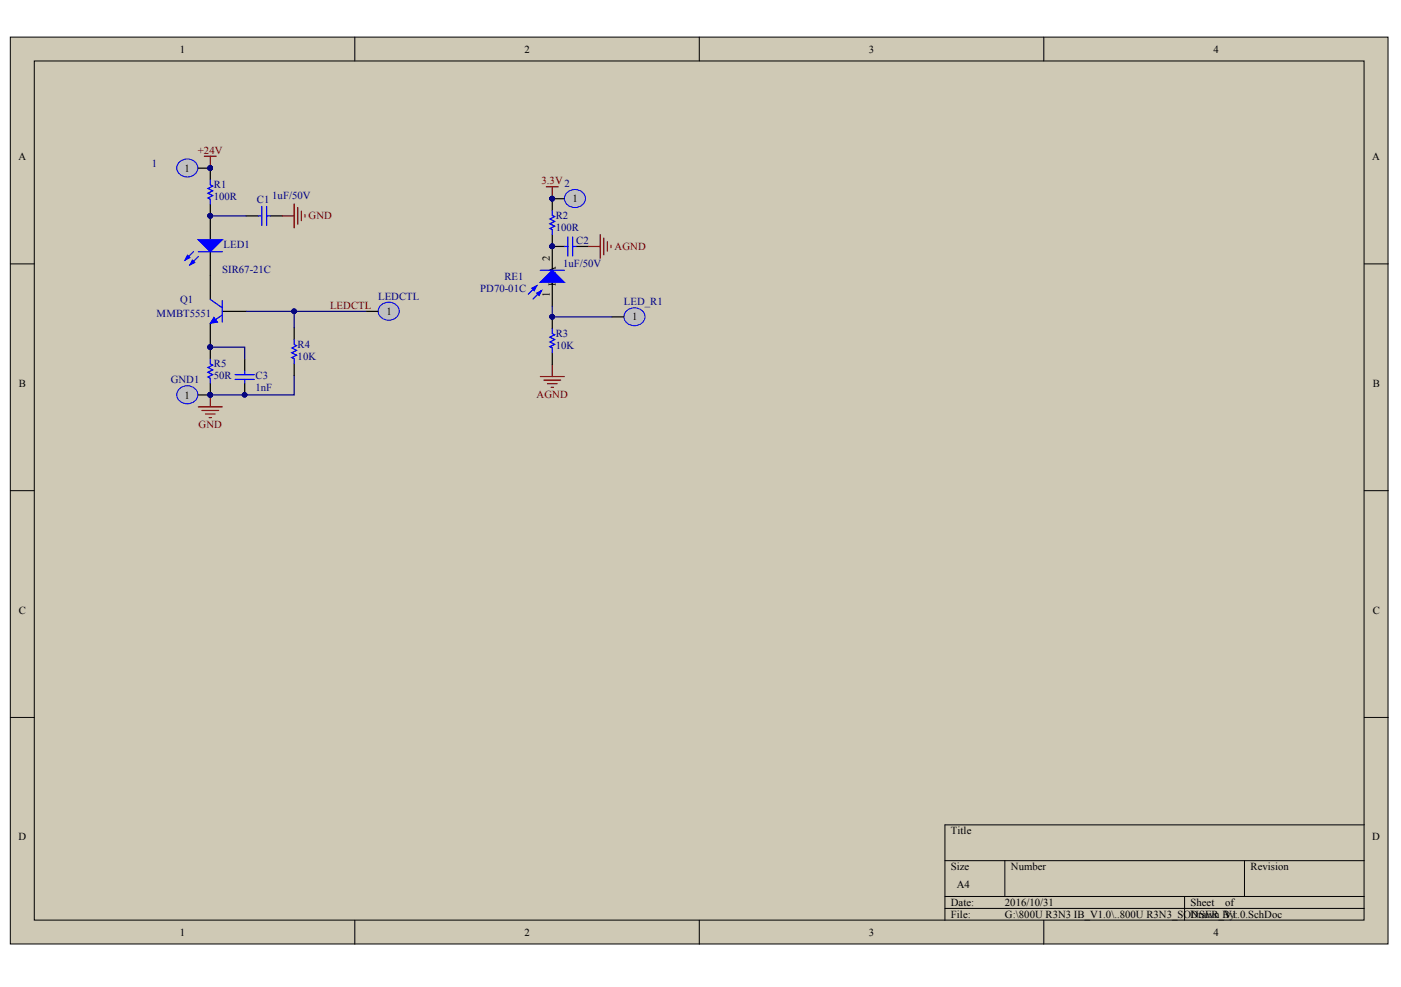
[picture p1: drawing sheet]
<svg xmlns="http://www.w3.org/2000/svg" width="287mm" height="202mm" viewBox="0 0 287 202" stroke-linecap="round" stroke-linejoin="round" font-family="sans-serif">
<g fill="#cfc9b5" stroke="#000" stroke-width=".2">
<path d="M2.1 7.6h282.1v185.7h-282.1z"/>
<path d="M7 12.5h272.2v175.9h-272.2z"/>
</g>
<g fill="none" stroke="#000" stroke-width=".2">
<path d="M72.6 7.6v4.9M143.2 7.6v4.9M213.7 7.6v4.9M2.1 54h4.9M279.3 54h4.9M2.1 100.5h4.9M279.3 100.5h4.9M2.1 146.9h4.9M279.3 146.9h4.9M193.4 176.3h85.9M205.7 176.3v7.3M254.8 176.3v7.3"/>
<path d="M279.3 168.9h-85.9v19.6M72.6 188.5v4.9M143.2 188.5v4.9M193.4 183.6h85.9M193.4 186h85.9M213.7 188.5v4.9M242.5 183.6v4.9"/>
</g>
<g fill="none" stroke="#800000" stroke-width=".25">
<path d="M41.8 32h2.5M43.1 32v2.4M111.8 38.3h2.5M113.1 38.3v2.4M57.8 44.2h2.4M60.2 41.8v4.9M61 42.5v3.4M61.7 43.2v2M62.4 44v.5M120.4 50.5h2.5M122.9 48v4.9M123.6 48.8v3.4"/>
<path d="M124.3 49.5v2M125.1 50.2v.5M110.6 77.1h4.9M111.3 77.9h3.5M112.1 78.6h1.9M112.8 79.3h.5M113.1 74.7v2.4M40.6 83.3h4.9M41.3 84.1h3.5M42.1 84.8h1.9M42.8 85.5h.5M43.1 80.9v2.4"/>
</g>
<g fill="#000080" stroke="#000080" stroke-width=".2">
<circle cx="43" cy="80.9" r=".47"/>
<circle cx="43" cy="44.2" r=".47"/>
<circle cx="43" cy="34.4" r=".47"/>
<circle cx="50.1" cy="80.9" r=".47"/>
<circle cx="43" cy="71.1" r=".47"/>
<circle cx="113" cy="50.5" r=".47"/>
<circle cx="113" cy="40.7" r=".47"/>
<circle cx="113" cy="64.9" r=".47"/>
</g>
<g fill="none" stroke="#000" stroke-width=".25">
<path d="M43.1 34.4v2.5M43.1 41.8v7.3M43.1 51.6v9.7M50.4 44.2h2.5M55.3 44.2h2.5M113.1 40.7v2.4M113.1 48v7.4M113.1 57.8v4.9M113.1 50.5h2.4M118 50.5h2.4M43.1 66.2v7.4M43.1 78.4v2.5"/>
<path d="M45.5 63.8h4.9M50.1 73.6v2.4M50.1 78.4v2.5M60.2 67.1v2.5M60.2 74.5v2.4M113.1 64.9v2.4M113.1 72.2v2.5"/>
</g>
<g fill="#00f" stroke="#00f" stroke-width=".25">
<path d="M40.6 49.1h4.9l-2.4 2.5z"/>
<path d="M39.4 53.3l.5 .5-1 .4z"/>
<path d="M38.4 52.3l.5 .5-1 .5z"/>
<path d="M110.6 57.8l2.5-2.4 2.4 2.4z"/>
<path d="M108.9 59l1-.5-.5 1z"/>
<path d="M109.9 60l1-.5-.5 1z"/>
</g>
<g fill="none" stroke="#00f" stroke-width=".25">
<path d="M43.1 36.9v1l.4 .2-.9 .5 .9 .5-.9 .5 .9 .5-.9 .5 .5 .2v1M39.6 51.6l-1.7 1.7M40.6 52.5l-1.7 1.7M40.6 51.6h4.9M52.9 44.2h.7M53.6 42.3v3.9M54.6 42.3v3.9M54.6 44.2h.7M109.9 58.5l-1.7 1.8M110.6 55.4h4.9M110.9 59.5l-1.8 1.7M113.1 43.1v1l.5 .3-1 .5 1 .4-1 .5 1 .5-1 .5 .5 .3v.9"/>
<path d="M115.5 50.5h.7M116.2 48.5v3.9M117.2 48.5v3.9M117.2 50.5h.8M43.1 73.6v.9l.4 .3-.9 .5 .9 .5-.9 .4 .9 .5-.9 .5 .5 .3v.9M43.1 61.3l2.4 1.7M45.5 64.5l-2.4 1.7M45.5 61.6v4.4M48.1 77.7h4M48.1 76.7h4M50.1 76v.7M50.1 77.7v.7"/>
<path d="M60.2 69.6v.9l.5 .3-1 .5 1 .5-1 .5 1 .4-1 .5 .5 .3v1M113.1 67.3v1l.5 .3-1 .5 1 .4-1 .5 1 .5-1 .5 .5 .3v.9"/>
</g>
<path d="M43.1 44.2h7.3M43.1 71.1h7v2.5M60.2 76.9v4h-17.1" fill="none" stroke="#000080" stroke-width=".25"/>
<path d="M43.8 65l.7 1-1.4 .2z" fill="#00f" stroke="#00f" stroke-width=".2"/>
<path d="M128.4 63.6a2.13 2.13 0 0 1 2.4-.4 2.13 2.13 0 0 1 1.2 2.2 2.23 2.23 0 0 1-2.3 1.3 2.23 2.23 0 0 1-2-1.8l.1-.5z" fill="#c0c0c0" stroke="#00f" stroke-width=".2"/>
<path d="M125.3 64.9h2.4" fill="none" stroke="#000" stroke-width=".25"/>
<path d="M78.1 62.4a2.13 2.13 0 0 1 2.4-.4 2.13 2.13 0 0 1 1.2 2.2 2.22 2.22 0 0 1-2.3 1.4 2.22 2.22 0 0 1-2-1.9l.1-.5z" fill="#c0c0c0" stroke="#00f" stroke-width=".2"/>
<path d="M74.9 63.8h2.5" fill="none" stroke="#000" stroke-width=".25"/>
<path d="M36.8 33.1a2.13 2.13 0 0 1 2.5-.4 2.13 2.13 0 0 1 1.1 2.2 2.22 2.22 0 0 1-2.3 1.3 2.22 2.22 0 0 1-1.9-1.8l.1-.5z" fill="#c0c0c0" stroke="#00f" stroke-width=".2"/>
<path d="M40.6 34.4h2.5" fill="none" stroke="#000" stroke-width=".25"/>
<circle cx="43" cy="34.4" r=".47" fill="#000080" stroke="#000080" stroke-width=".2"/>
<path d="M36.8 79.5a2.13 2.13 0 0 1 2.5-.3 2.13 2.13 0 0 1 1.1 2.1 2.22 2.22 0 0 1-2.3 1.4 2.22 2.22 0 0 1-1.9-1.9l.1-.4z" fill="#c0c0c0" stroke="#00f" stroke-width=".2"/>
<path d="M40.6 80.9h2.5" fill="none" stroke="#000" stroke-width=".25"/>
<circle cx="43" cy="80.9" r=".47" fill="#000080" stroke="#000080" stroke-width=".2"/>
<path d="M116.2 39.4a2.13 2.13 0 0 1 2.4-.4 2.13 2.13 0 0 1 1.2 2.2 2.22 2.22 0 0 1-2.3 1.3 2.22 2.22 0 0 1-2-1.8l.1-.5z" fill="#c0c0c0" stroke="#00f" stroke-width=".2"/>
<path d="M113.1 40.7h2.4" fill="none" stroke="#000" stroke-width=".25"/>
<g fill="#000080" stroke="#000080" stroke-width=".2">
<circle cx="113" cy="40.7" r=".47"/>
<circle cx="113" cy="64.9" r=".47"/>
<circle cx="60.2" cy="63.7" r=".47"/>
</g>
<path d="M50.4 63.8h24.5M60.2 63.8v3.3M113.1 62.7v2.2h12.2" fill="none" stroke="#000080" stroke-width=".25"/>
<g font-size="2.2">
<text x="36.8" y="10.8">1</text>
<text x="107.4" y="10.8">2</text>
<text x="177.9" y="10.8">3</text>
<text x="248.4" y="10.8">4</text>
<text x="3.8" y="32.8">A</text>
<text x="37.8" y="35.2">1</text>
<text x="280.9" y="32.8">A</text>
<text x="117.2" y="41.4">1</text>
<text x="112.6" y="53.4" transform="rotate(-90 112.6 53.4)">2</text>
<text x="113.8" y="58.7" transform="rotate(-90 113.8 58.7)">K A</text>
<text x="79.1" y="64.5">1</text>
<text x="112.6" y="60.9" transform="rotate(-90 112.6 60.9)">1</text>
<text x="129.4" y="65.6">1</text>
<text x="3.8" y="79.2">B</text>
<text x="37.8" y="81.6">1</text>
<text x="281" y="79.2">B</text>
<text x="3.8" y="125.7">C</text>
<text x="281" y="125.7">C</text>
<text x="3.8" y="172.1">D</text>
<text x="194.7" y="170.9">Title</text>
<text x="280.9" y="172.1">D</text>
<text x="194.7" y="178.2">Size</text>
<text x="206.9" y="178.2">Number</text>
<text x="256" y="178.2">Revision</text>
<text x="194.7" y="185.6">Date:</text>
<text x="195.9" y="181.9">A4</text>
<text x="205.7" y="185.6">2016/10/31</text>
<text x="243.7" y="185.6">Sheet</text>
<text x="250.8" y="185.6">of</text>
<text x="36.8" y="191.7">1</text>
<text x="107.4" y="191.7">2</text>
<text x="177.9" y="191.7">3</text>
<text x="194.7" y="188">File:</text>
<text x="205.7" y="188">G:\800U R3N3 IB_V1.0\..800U R3N3_SONSER_V1.0.SchDoc</text>
<text x="243.7" y="188">Drawn By:</text>
<text x="248.4" y="191.7">4</text>
</g>
<g font-size="2.2" fill="#000080">
<text x="31.1" y="34.1">1</text>
<text x="43.8" y="41">100R</text>
<text x="43.8" y="38.6">R1</text>
<text x="52.6" y="41.5">C1</text>
<text x="55.7" y="40.9">1uF/50V</text>
<text x="115.6" y="38.4">2</text>
<text x="113.8" y="47.3">100R</text>
<text x="113.8" y="44.9">R2</text>
<text x="45.8" y="50.8">LED1</text>
<text x="118" y="50">C2</text>
<text x="45.5" y="56">SIR67-21C</text>
<text x="98.3" y="59.8">PD70-01C</text>
<text x="103.3" y="57.3">RE1</text>
<text x="115.3" y="54.6">1uF/50V</text>
<text x="32.1" y="64.9">MMBT5551</text>
<text x="36.9" y="62">Q1</text>
<text x="77.4" y="61.4">LEDCTL</text>
<text x="127.7" y="62.6">LED_R1</text>
<text x="60.9" y="71.3">R4</text>
<text x="113.8" y="71.5">10K</text>
<text x="113.8" y="69">R3</text>
<text x="43.8" y="77.7">50R</text>
<text x="43.8" y="75.3">R5</text>
<text x="52.3" y="77.7">C3</text>
<text x="60.9" y="73.7">10K</text>
<text x="34.9" y="78.4">GND1</text>
<text x="52.3" y="80.1">1nF</text>
</g>
<g font-size="2.2" fill="#800000">
<text x="40.5" y="31.5">+24V</text>
<text x="110.9" y="37.8">3.3V</text>
<text x="63.2" y="45">GND</text>
<text x="125.8" y="51.2">AGND</text>
<text x="67.6" y="63.3">LEDCTL</text>
<text x="109.9" y="81.5">AGND</text>
<text x="40.6" y="87.7">GND</text>
</g>
</svg>
